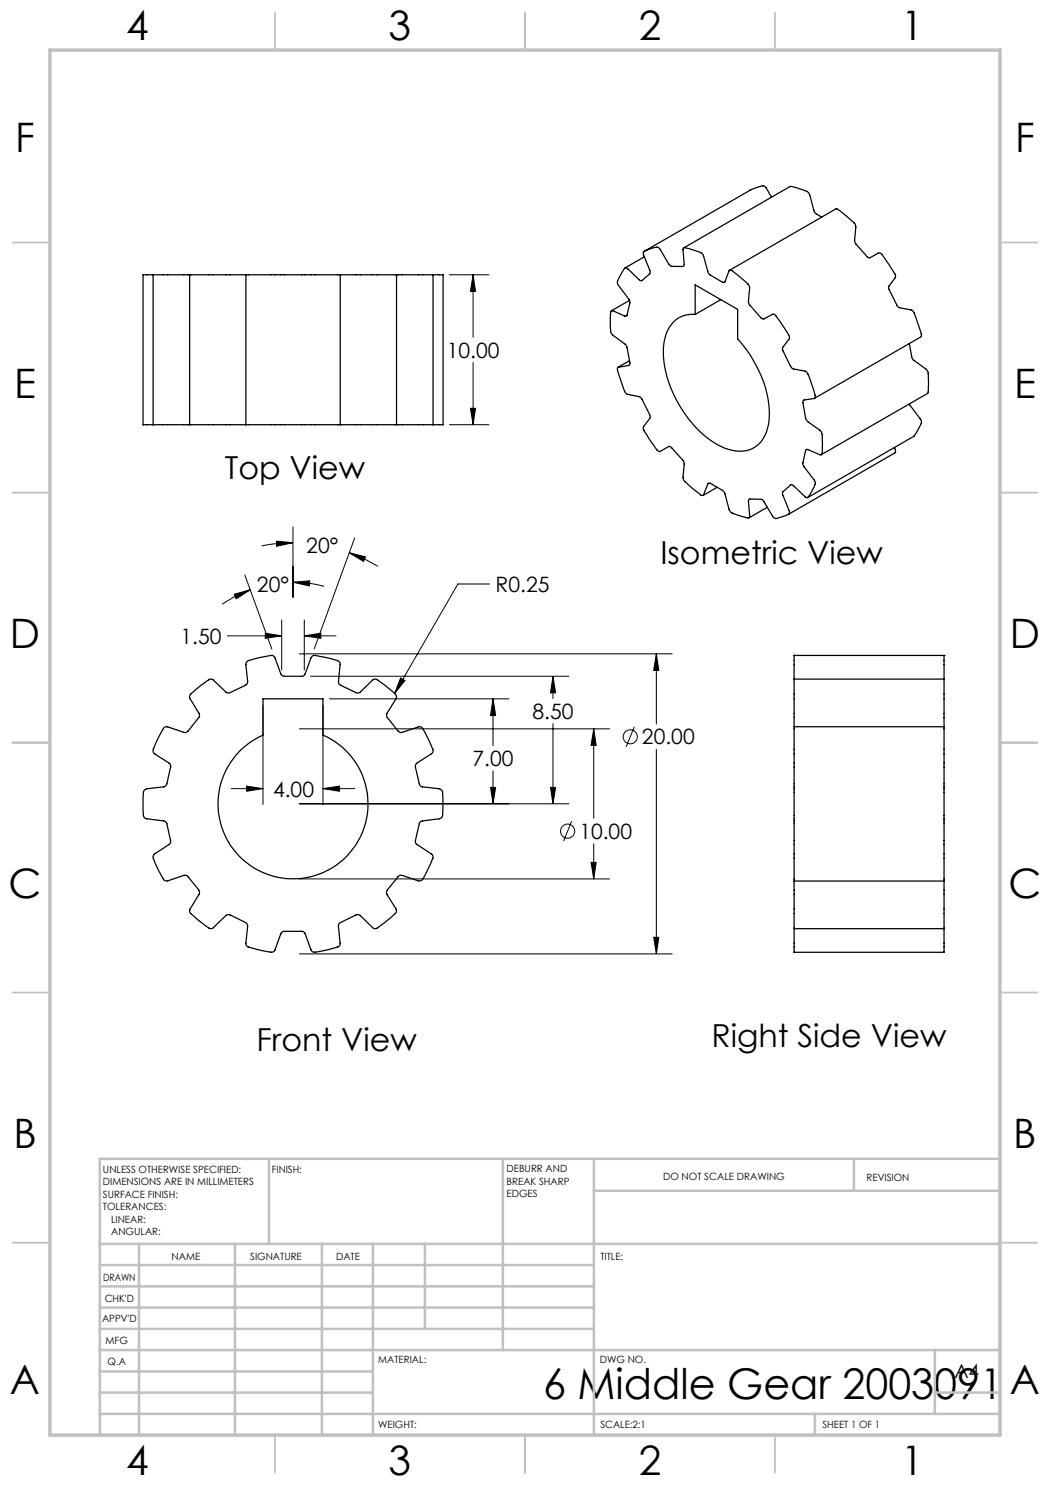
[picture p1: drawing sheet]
<svg xmlns="http://www.w3.org/2000/svg" width="210mm" height="297mm" viewBox="0 0 210 297" stroke-linecap="round" stroke-linejoin="round" font-family="sans-serif">
<g fill="none" stroke="#000" stroke-width=".2">
<path d="M89.9 55h7.9M94.6 55v12.4M94.6 55l.5 3.3h-1zM94.6 72.5v12.4M89.9 84.9h7.9M94.1 81.7h1l-.5 3.2zM46.8 118.8l3.3-.8-2.9 1.8zM49 115l5.4 14.8M50.1 118a25.3 25.3 0 0 0-5.7 2.9M55.3 108.2l3.3 .3-3.3 .8zM58.6 105.4v14.1M58.6 108.5l-4 .3-2.3 .4"/>
<path d="M58.6 116.4l3.3-.2v1zM58.6 116.4a25.6 25.6 0 0 1 6.2 .9M69.8 110.6l3.3 .8-.4 .9zM69.8 110.6a28.9 28.9 0 0 1 5.8 2.7M70.9 107.6l-8.1 22.2M97.9 116.8h-6.3l-12.7 21.9M45.5 127.2h10.8M53.1 126.6l3.2 .6-3.2 .5zM56.3 124v10M59.9 130.8h74.5M60.9 124v10M60.9 127.2h6.3"/>
<path d="M60.9 127.2l3.3-.6v1.1zM62.1 135.3h51.7M65.9 139.8h35.9M80.1 135.6l.9 .5-2.1 2.6zM98.6 139.8v9.4M98.6 139.8l.5 3.3h-1zM110.6 135.3v4.4M110.6 135.3l.5 3.3h-1zM131.3 130.8v14M131.3 130.8l.5 3.3h-1.1zM46.2 157.7h6.4M49.3 157.2l3.3 .5-3.3 .6z"/>
<path d="M52.6 141v19.9M59.9 145.8h62M64.6 141v19.9M64.6 157.7h6.3M64.6 157.7l3.3-.5v1.1zM98.1 157.5h1l-.5 3.3zM98.6 154.2v6.6M110.1 157.5h1l-.5 3.3zM110.6 144.7v16.1M118.7 145.8v17.9M118.7 145.8l.5 3.3h-1zM126.9 145.3l-1.7 4.1"/>
<path d="M131.3 149.9v40.9M59.9 175.8h62M59.9 160.8h53.9M114.3 164.2l-1.6 4M118.2 172.5h1l-.5 3.3zM118.7 168.8v7M59.9 190.8h74.5M130.7 187.5h1.1l-.5 3.3z"/>
<circle cx="126.1" cy="147.4" r="1.41"/>
<circle cx="113.5" cy="166.2" r="1.41"/>
</g>
<g fill="none" stroke="#c0c0c0" stroke-width=".35">
<path d="M55 2.5v7.5M105 2.5v7.5M155 2.5v7.5M2.5 48.5h7.5M200 48.5h7.5M2.5 98.5h7.5M200 98.5h7.5M2.5 148.5h7.5M200 148.5h7.5M2.5 198.5h7.5M200 198.5h7.5M2.5 248.5h7.5"/>
<path d="M200 248.5h7.5M55 287v7.5M105 287v7.5M155 287v7.5"/>
</g>
<g fill="none" stroke="#c0c0c0" stroke-width=".5">
<path d="M53.8 231.8v17M100.6 231.8v38.2M118.8 231.8v55.2M118.8 238.2h81.2M170.8 231.8v6.4M200 231.8h-180v55.2M20 248.8h180M20 257.3h98.8M20 253h98.8M27.8 248.8v38.2M47 248.8v38.2M64.4 248.8v38.2"/>
<path d="M74.6 248.8v38.2M85 248.8v17M20 265.8h98.8M20 261.5h98.8M20 278.5h54.6M20 274.3h54.6M20 270h180M187 278.5h13M187 270v12.8M20 282.8h180M163 282.8v4.2"/>
</g>
<path d="M10 10h190v277h-190z" fill="none" stroke="#c0c0c0" stroke-width=".7"/>
<path d="M130.7 187.5h1.1l-.5 3.3zM131.3 130.8l.5 3.3h-1.1zM118.2 172.5h1l-.5 3.3zM118.7 145.8l.5 3.3h-1zM49.3 157.2l3.3 .5-3.3 .6zM64.6 157.7l3.3-.5v1.1zM98.1 157.5h1l-.5 3.3zM98.6 139.8l.5 3.3h-1zM53.1 126.6l3.2 .6-3.2 .5zM60.9 127.2l3.3-.6v1.1zM69.8 110.6l3.3 .8-.4 .9zM55.3 108.2l3.3 .3-3.3 .8zM58.6 116.4l3.3-.2v1zM46.8 118.8l3.3-.8-2.9 1.8zM110.1 157.5h1l-.5 3.3zM110.6 135.3l.5 3.3h-1zM80.1 135.6l-1.2 3.1 2.1-2.6zM94.6 55l.5 3.3h-1zM94.1 81.7h1l-.5 3.2z" fill="#000"/>
<g fill="none" stroke="#000" stroke-width=".25">
<path d="M154.3 39.4l-1.2-2a.86 .86 0 0 0-1.2-.1l-1.9 .7-21.2 12.3M30.6 55h-2v29.9h9.3M30.6 55h7.3M30.6 55v29.9M37.9 55h11.3M37.9 55v29.9M49.2 55h18.9M49.2 55v29.9M68.1 55v29.9h-18.9M68.1 55h11.2M79.3 55h9.3v29.9h-2M79.3 55v29.9"/>
<path d="M86.6 55v29.9M128.8 50.3l-.1 .5 1.3 3.3v.6l-1.6 1.4-.2 .1-2.6-2.4a.41 .41 0 0 0-.7-.1l-1.1 1.9a1.13 1.13 0 0 0-.1 1.5l2.1 2.8 .2 .4-.6 2.8-.2 .1h-.2l-2.4-1a.31 .31 0 0 0-.3 0 .31 .31 0 0 0-.2 .3v1.8a4.2 4.2 0 0 0 .2 2.5l3 2.3 .7 3.5v.2l-.3 .3-2.1 .3-.1 .2a19.7 19.7 0 0 0 1.8 5.2l2.6 .5 .3 .2 1.8 3.5v.7l-1.3 1.6v.4a20.2 20.2 0 0 0 3 4.5l.3 .1 1.8-1 .5 .2 2.4 2.8 .1 .5-.2 2.7 .1 .5 1.1 1 2.4 2a.34 .34 0 0 0 .5-.1l.9-2.1 .2-.2 2.7 1.5 .4 .5 1 3.5a2.04 2.04 0 0 0 1.7 .9l2 .6a.3 .3 0 0 0 .3-.1 .3 .3 0 0 0 0-.4l-.1-3.2 .2-.1 2.3 .1 .4 .3 1.9 3.2a.9 .9 0 0 0 1.3 .1l1.8-.7M128.8 50.3l1.6-.6a1.28 1.28 0 0 1 1.4-.1l1.9 3.2 .6 .5h2.3l.2-.1-.2-3.3a.33 .33 0 0 1 .4-.4l2 .6a2.39 2.39 0 0 1 1.7 .9l1 3.7 2.8 1.7h.5l.8-2.2 .2-.2a14.4 14.4 0 0 1 3.9 3.3l-.1 3.4 2.4 2.9 .5 .2 2.1-1a19.2 19.2 0 0 1 3.1 4.6l-.1 .4-1.3 1.7 .1 .7 1.5 3.1 .4 .4 2.7 .6a2.76 2.76 0 0 1 .8 1.6l1 3.2a.43 .43 0 0 1-.2 .6l-2 .3-.2 .3 .5 3.3 .5 .7 2.5 1.9a1.83 1.83 0 0 1 .4 1.6l-.1 2.9a.3 .3 0 0 1-.1 .2 .3 .3 0 0 1-.3 0l-2.4-1a.29 .29 0 0 0-.5 .2l-.5 2.7 .2 .5 2.2 3a1.7 1.7 0 0 1-.4 1.6l-1 1.5a.38 .38 0 0 1-.6-.1l-2.4-2.2-.3-.2-1.7 1.5v.6l1.3 3.3-.2 .5M128.9 51.4l-3.9 2.2M139 57l8.5 4.9v5.9a22.7 22.7 0 0 1 6.3 16.4 6.9 6.9 0 0 1-3.4 5.5 8 8 0 0 1-7.5-1.1 23.6 23.6 0 0 1-10.2-18.2 7.3 7.3 0 0 1 3.5-7l1.6-.5h1.2zM144.1 59.9l-5.1 3M145.9 54l21.4-12.2a15.7 15.7 0 0 1 3.8 3.2l.1 .4-.3 2.8 .2 .6 2.6 2.7 .3 .1 1.7-1h.3a20 20 0 0 1 3.1 4.6l-.1 .4-1.2 1.7v.5l1.8 3.6 2.9 .7a4.3 4.3 0 0 1 .9 2.1l.9 2.7-.1 .5-21.3 12.3M164.4 43.4l-1.5-.9-1-3.7a1.66 1.66 0 0 0-1.4-.8l-2.5-.7-21.2 12.3M125.9 60.1l-3.6 2.1M125.9 72.1l-2.3 1.3M181.9 68.7l.6 3.1 2.8 2.2a1.83 1.83 0 0 1 .4 1.6v2.4l-.2 .7-21.2 12.2M37.9 84.9h11.3"/>
<path d="M68 84.9h11.3M79.3 84.9h7.3M143.4 97.5l-2.8 1.6M178.9 89.5l.2 .6-.1 .5-21.2 12.2M181.9 80.8l2.3 3.2a1.14 1.14 0 0 1-.3 1.3l-1.2 2-21.2 12.2M153.5 101.5l-3.7 2.1M38.1 138.8l1.8-1.5 1.9-1.3a.68 .68 0 0 1 .9 0l2.5 2.5 .3 .1 .5-.1 3.1-1.4 .3-.4 .1-.4-.3-3.5 .3-.5 2.4-.8 2.3-.4h.4l.4 .4 1.2 3.3a.67 .67 0 0 0 .7 .5h3.5l.5-.2 1.3-3.5a.76 .76 0 0 1 .8-.5l4.5 1a.76 .76 0 0 1 .5 .8l-.3 3.6 .4 .6 3.1 1.4 .5 .1 .3-.1 2.5-2.5 .6-.2 1.8 1.1 2.2 1.9 .2 .5-.1 .5-1.8 2.9-.1 .4 .1 .3 2.5 3 .4 .1 3.4-1.1a.71 .71 0 0 1 .9 .3l2 4.2a.77 .77 0 0 1-.3 .9l-2.9 1.8-.3 .5 .8 3.7 .2 .4 .4 .2 3.4 .4 .3 .1 .3 .4 .1 2.5-.2 2.6-.5 .4-3.4 .4-.4 .2-.2 .3-.8 3.4 .1 .7 3.1 2a.74 .74 0 0 1 .3 .9l-2 4.1a.82 .82 0 0 1-.9 .4l-3.4-1.2-.6 .2-2.2 2.8-.2 .4 .1 .5 1.8 2.9 .1 .5-.2 .3-2.2 2-1.8 1.1-.6-.2-2.7-2.6-.6 .1-3.2 1.5-.3 .5 .3 3.6a.69 .69 0 0 1-.5 .8l-1.7 .5-2.8 .5a.69 .69 0 0 1-.8-.4l-1.2-3.3-.6-.4h-3.6l-.4 .1-.2 .4-1.2 3.3-.5 .3-2-.3-2.9-.7-.3-.3-.1-.3 .3-3.6-.1-.4-.2-.3-3.4-1.6-.6 .2-2.5 2.4a.68 .68 0 0 1-.9 .1l-3.7-2.9a.74 .74 0 0 1-.1-.9l1.9-3-.1-.8-2.2-2.7-.5-.3-3.6 1.2-.7-.2-1-1.7-1.2-2.7 .2-.8 3.1-2 .2-.2v-.4l-.8-3.6-.2-.3-.4-.1-3.3-.4a.73 .73 0 0 1-.7-.7v-4.6a.81 .81 0 0 1 .7-.7l3.3-.4 .6-.5 .8-3.6-.1-.4-3.2-2.2-.2-.5 .1-.3 .9-2.2 1.2-2.2 .6-.2 3.7 1.2 .5-.3 2.2-2.7 .1-.7-1.9-3a.8 .8 0 0 1 .1-1zM52.6 139.8h12v7.2a15 15 0 0 1 5.8 23 15 15 0 0 1-23.6 0 15 15 0 0 1 5.8-23zM158.8 135.8v9.5M158.8 131.1v4.7M158.8 131.1h.1M158.8 135.8h30"/>
<path d="M158.8 131.1h30M188.8 135.8v9.5M188.8 131.1v4.7M188.8 131.1h.1M158.8 145.3v30.9M158.8 145.3h30M188.8 145.3v30.9M158.8 176.2v9.5M158.8 176.2h30M188.8 176.2v9.5M158.8 185.7v4.7M158.8 185.7h30"/>
<path d="M158.8 190.5h30M158.8 190.4v.1M188.8 185.7v4.7M188.8 190.4v.1"/>
</g>
<text font-size="8.5" x="108.6" y="279.7">6 Middle Gear 2003091</text>
<g font-size="8.1">
<text x="25.2" y="8">4</text>
<text x="77.7" y="8">3</text>
<text x="127.7" y="8">2</text>
<text x="180.2" y="8">1</text>
<text x="3" y="30.4">F</text>
<text x="203" y="30.4">F</text>
<text x="2.8" y="79.6">E</text>
<text x="202.8" y="79.6">E</text>
<text x="2" y="129.6">D</text>
<text x="202" y="129.6">D</text>
<text x="1.7" y="179.6">C</text>
<text x="201.7" y="179.6">C</text>
<text x="2.7" y="229.6">B</text>
<text x="202.7" y="229.6">B</text>
<text x="2" y="278.9">A</text>
<text x="202" y="278.9">A</text>
<text x="25.2" y="295">4</text>
<text x="77.7" y="295">3</text>
<text x="127.7" y="295">2</text>
<text x="180.2" y="295">1</text>
</g>
<g font-size="6.3">
<text x="45" y="95.8">Top View</text>
<text x="132.1" y="112.8">Isometric View</text>
<text x="142.3" y="209.3">Right Side View</text>
<text x="51.3" y="210.2">Front View</text>
</g>
<g font-size="4.2">
<text x="89.3" y="71.5">10.00</text>
<text x="61.3" y="110.7">20°</text>
<text x="51.4" y="118.4">20°</text>
<text x="99.1" y="118.4">R0.25</text>
<text x="36.1" y="128.7">1.50</text>
<text x="106.5" y="143.8">8.50</text>
<text x="128.4" y="148.9">20.00</text>
<text x="94.5" y="153.2">7.00</text>
<text x="54.6" y="159.3">4.00</text>
<text x="115.9" y="167.8">10.00</text>
</g>
<text font-size="3.9" x="190.9" y="275.5">A4</text>
<g font-size="2">
<text x="20.6" y="234.6">UNLESS OTHERWISE SPECIFIED:</text>
<text x="20.6" y="237.1">DIMENSIONS ARE IN MILLIMETERS</text>
<text x="20.6" y="239.6">SURFACE FINISH:</text>
<text x="54.4" y="234.6">FINISH:</text>
<text x="101.3" y="234.5">DEBURR AND</text>
<text x="101.3" y="237">BREAK SHARP</text>
<text x="101.3" y="239.5">EDGES</text>
<text x="132.6" y="236">DO NOT SCALE DRAWING</text>
<text x="173.3" y="236.2">REVISION</text>
<text x="20.6" y="242.1">TOLERANCES:</text>
<text x="22.2" y="244.6">LINEAR:</text>
<text x="22.2" y="247.1">ANGULAR:</text>
<text x="34.3" y="252">NAME</text>
<text x="50" y="251.9">SIGNATURE</text>
<text x="67.2" y="251.9">DATE</text>
<text x="120.1" y="251.9">TITLE:</text>
<text x="20.6" y="256.1">DRAWN</text>
<text x="20.9" y="260.3">CHK'D</text>
<text x="20.4" y="264.4">APPV'D</text>
<text x="21.1" y="268.8">MFG</text>
<text x="21.5" y="273">Q.A</text>
<text x="75.6" y="272.5">MATERIAL:</text>
<text x="120" y="272.5">DWG NO.</text>
<text x="75.6" y="285.5">WEIGHT:</text>
<text x="120.1" y="285.6">SCALE:2:1</text>
<text x="164.5" y="285.6">SHEET 1 OF 1</text>
</g>
</svg>
